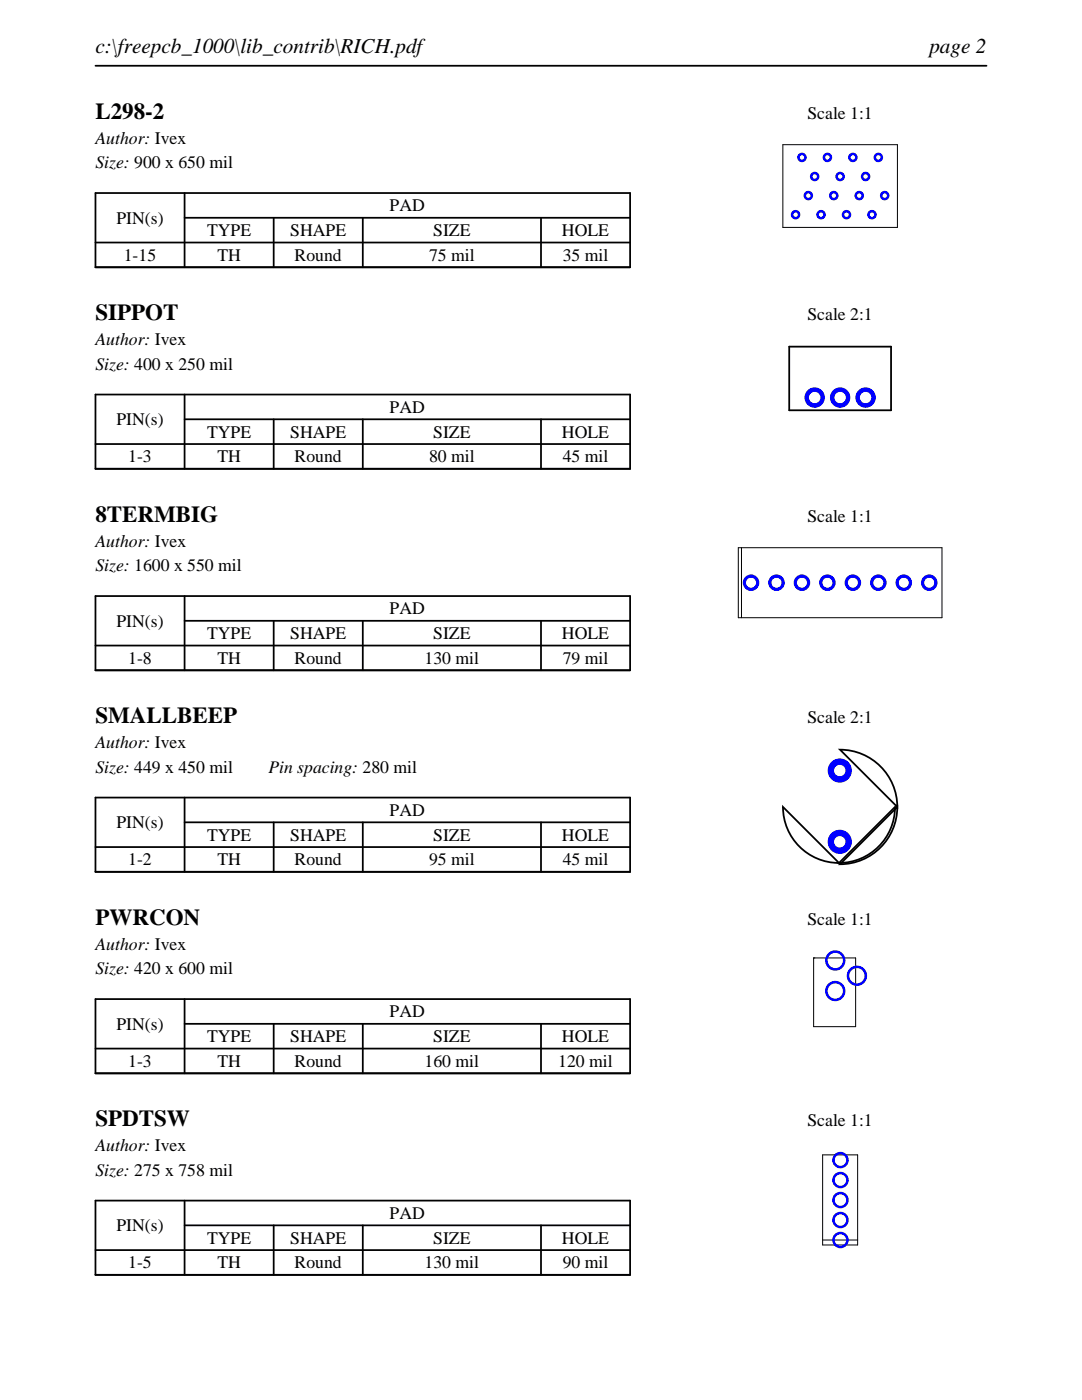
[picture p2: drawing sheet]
<svg xmlns="http://www.w3.org/2000/svg" width="216mm" height="279mm" viewBox="0 0 216 279" stroke-linecap="round" stroke-linejoin="round" font-family="sans-serif">
<path d="M19 13.1h177.8M19 38.5h106.7v14.8h-106.7zM36.8 38.5v14.8M19 48.4h106.7M36.8 43.5h88.9M54.6 43.5v9.8M72.4 43.5v9.8M107.9 43.5v9.8" fill="none" stroke="#000" stroke-width=".35"/>
<path d="M156.2 28.9h22.9zM156.2 28.9v16.5zM179.1 28.9v16.5zM156.2 45.4h22.9z" fill="none" stroke="#000" stroke-width=".2"/>
<g fill="#00f">
<path d="M157.8 42.8a.95 .95 0 0 0 1.9 0 .95 .95 0 0 0-1.9 0zM158.3 42.8a.45 .45 0 0 1 .9 0 .45 .45 0 0 1-.9 0z"/>
<path d="M160.3 39a.95 .95 0 0 0 1.9 0 .95 .95 0 0 0-1.9 0zM160.8 39a.45 .45 0 0 1 .9 0 .45 .45 0 0 1-.9 0z"/>
<path d="M162.9 42.8a.95 .95 0 0 0 1.9 0 .95 .95 0 0 0-1.9 0zM163.4 42.8a.45 .45 0 0 1 .9 0 .45 .45 0 0 1-.9 0z"/>
<path d="M165.4 39a.95 .95 0 0 0 1.9 0 .95 .95 0 0 0-1.9 0zM165.9 39a.45 .45 0 0 1 .9 0 .45 .45 0 0 1-.9 0z"/>
<path d="M168 42.8a.95 .95 0 0 0 1.9 0 .95 .95 0 0 0-1.9 0zM168.5 42.8a.45 .45 0 0 1 .9 0 .45 .45 0 0 1-.9 0z"/>
<path d="M170.5 39a.95 .95 0 0 0 1.9 0 .95 .95 0 0 0-1.9 0zM171 39a.45 .45 0 0 1 .9 0 .45 .45 0 0 1-.9 0z"/>
<path d="M173 42.8a.95 .95 0 0 0 1.9 0 .95 .95 0 0 0-1.9 0zM173.5 42.8a.45 .45 0 0 1 .9 0 .45 .45 0 0 1-.9 0z"/>
<path d="M175.6 39a.95 .95 0 0 0 1.9 0 .95 .95 0 0 0-1.9 0zM176.1 39a.45 .45 0 0 1 .9 0 .45 .45 0 0 1-.9 0z"/>
<path d="M174.3 31.4a.95 .95 0 0 0 1.9 0 .95 .95 0 0 0-1.9 0zM174.8 31.4a.45 .45 0 0 1 .9 0 .45 .45 0 0 1-.9 0z"/>
<path d="M171.8 35.2a.95 .95 0 0 0 1.9 0 .95 .95 0 0 0-1.9 0zM172.3 35.2a.45 .45 0 0 1 .9 0 .45 .45 0 0 1-.9 0z"/>
<path d="M169.2 31.4a.95 .95 0 0 0 1.9 0 .95 .95 0 0 0-1.9 0zM169.7 31.4a.45 .45 0 0 1 .9 0 .45 .45 0 0 1-.9 0z"/>
<path d="M166.7 35.2a.95 .95 0 0 0 1.9 0 .95 .95 0 0 0-1.9 0zM167.2 35.2a.45 .45 0 0 1 .9 0 .45 .45 0 0 1-.9 0z"/>
<path d="M164.1 31.4a1 1 0 0 0 2 0 1 1 0 0 0-2 0zM164.7 31.4a.44 .44 0 0 1 .8 0 .44 .44 0 0 1-.8 0z"/>
<path d="M161.6 35.2a.95 .95 0 0 0 1.9 0 .95 .95 0 0 0-1.9 0zM162.1 35.2a.45 .45 0 0 1 .9 0 .45 .45 0 0 1-.9 0z"/>
<path d="M159.1 31.4a.95 .95 0 0 0 1.9 0 .95 .95 0 0 0-1.9 0zM159.6 31.4a.45 .45 0 0 1 .9 0 .45 .45 0 0 1-.9 0z"/>
</g>
<path d="M19 78.7h106.7v14.9h-106.7zM36.8 78.7v14.9M19 88.6h106.7M36.8 83.7h88.9M54.6 83.7v9.9M72.4 83.7v9.9M107.9 83.7v9.9" fill="none" stroke="#000" stroke-width=".35"/>
<path d="M157.5 69.2h20.3zM157.5 69.2v12.7zM177.8 69.2v12.7zM157.5 81.9h20.3z" fill="none" stroke="#000" stroke-width=".36"/>
<g fill="#00f">
<path d="M160.5 79.3a2.05 2.05 0 0 0 4.1 0 2.05 2.05 0 0 0-4.1 0zM161.4 79.3a1.15 1.15 0 0 1 2.3 0 1.15 1.15 0 0 1-2.3 0z"/>
<path d="M165.6 79.3a2.05 2.05 0 0 0 4.1 0 2.05 2.05 0 0 0-4.1 0zM166.5 79.3a1.15 1.15 0 0 1 2.3 0 1.15 1.15 0 0 1-2.3 0z"/>
<path d="M170.7 79.3a2.05 2.05 0 0 0 4.1 0 2.05 2.05 0 0 0-4.1 0zM171.6 79.3a1.15 1.15 0 0 1 2.3 0 1.15 1.15 0 0 1-2.3 0z"/>
</g>
<path d="M19 119h106.7v14.8h-106.7zM36.8 119v14.8M19 128.8h106.7M36.8 123.9h88.9M54.6 123.9v9.9M72.4 123.9v9.9M107.9 123.9v9.9" fill="none" stroke="#000" stroke-width=".35"/>
<path d="M147.3 109.3v14zM147.3 109.3h40.7zM148 109.3v14zM188 109.3v14zM147.3 123.3h40.7z" fill="none" stroke="#000" stroke-width=".2"/>
<g fill="#00f">
<path d="M148.2 116.3a1.65 1.65 0 0 0 3.3 0 1.65 1.65 0 0 0-3.3 0zM148.9 116.3a1 1 0 0 1 2 0 1 1 0 0 1-2 0z"/>
<path d="M153.3 116.3a1.65 1.65 0 0 0 3.3 0 1.65 1.65 0 0 0-3.3 0zM153.9 116.3a1 1 0 0 1 2 0 1 1 0 0 1-2 0z"/>
<path d="M158.4 116.3a1.65 1.65 0 0 0 3.3 0 1.65 1.65 0 0 0-3.3 0zM159 116.3a1 1 0 0 1 2 0 1 1 0 0 1-2 0z"/>
<path d="M163.4 116.3a1.7 1.7 0 0 0 3.4 0 1.7 1.7 0 0 0-3.4 0zM164.1 116.3a1 1 0 0 1 2 0 1 1 0 0 1-2 0z"/>
<path d="M168.5 116.3a1.65 1.65 0 0 0 3.3 0 1.65 1.65 0 0 0-3.3 0zM169.2 116.3a1 1 0 0 1 2 0 1 1 0 0 1-2 0z"/>
<path d="M173.6 116.3a1.65 1.65 0 0 0 3.3 0 1.65 1.65 0 0 0-3.3 0zM174.3 116.3a1 1 0 0 1 2 0 1 1 0 0 1-2 0z"/>
<path d="M178.7 116.3a1.65 1.65 0 0 0 3.3 0 1.65 1.65 0 0 0-3.3 0zM179.3 116.3a1 1 0 0 1 2 0 1 1 0 0 1-2 0z"/>
<path d="M183.8 116.3a1.65 1.65 0 0 0 3.3 0 1.65 1.65 0 0 0-3.3 0zM184.4 116.3a1 1 0 0 1 2 0 1 1 0 0 1-2 0z"/>
</g>
<path d="M19 159.2h106.7v14.8h-106.7zM36.8 159.2v14.8M19 169.1h106.7M36.8 164.1h88.9M54.6 164.1v9.9M72.4 164.1v9.9M107.9 164.1v9.9" fill="none" stroke="#000" stroke-width=".35"/>
<path d="M167.6 149.6a11.4 11.4 0 0 1 11.4 11.4zM156.2 161l11.2 11.2a11.2 11.2 0 0 1-11.2-11.2zM167.4 172.2l11.2-11.2a11.2 11.2 0 0 1-11.2 11.2zM167.6 172.5l11.4-11.5a11.4 11.4 0 0 1-11.4 11.5z" fill="none" stroke="#000" stroke-width=".36"/>
<g fill="#00f">
<path d="M165.2 168a2.41 2.41 0 0 0 4.8 0 2.41 2.41 0 0 0-4.8 0zM166.4 168a1.15 1.15 0 0 1 2.3 0 1.15 1.15 0 0 1-2.3 0z"/>
<path d="M165.2 153.8a2.41 2.41 0 0 0 4.8 0 2.41 2.41 0 0 0-4.8 0zM166.4 153.8a1.15 1.15 0 0 1 2.3 0 1.15 1.15 0 0 1-2.3 0z"/>
</g>
<path d="M19 199.4h106.7v14.8h-106.7zM36.8 199.4v14.8M19 209.3h106.7M36.8 204.3h88.9M54.6 204.3v9.9M72.4 204.3v9.9M107.9 204.3v9.9" fill="none" stroke="#000" stroke-width=".35"/>
<path d="M162.4 191.2h8.3zM162.4 191.2v13.7zM162.4 191.2h.2zM170.7 191.2v13.7zM162.4 204.9h8.3z" fill="none" stroke="#000" stroke-width=".2"/>
<g fill="#00f">
<path d="M164.6 197.8a2.05 2.05 0 0 0 4.1 0 2.05 2.05 0 0 0-4.1 0zM165.1 197.8a1.55 1.55 0 0 1 3.1 0 1.55 1.55 0 0 1-3.1 0z"/>
<path d="M169 194.7a2.03 2.03 0 0 0 4 0 2.03 2.03 0 0 0-4 0zM169.5 194.7a1.52 1.52 0 0 1 3 0 1.52 1.52 0 0 1-3 0z"/>
<path d="M164.6 191.7a2.05 2.05 0 0 0 4.1 0 2.05 2.05 0 0 0-4.1 0zM165.1 191.7a1.55 1.55 0 0 1 3.1 0 1.55 1.55 0 0 1-3.1 0z"/>
</g>
<path d="M19 239.6h106.7v14.8h-106.7zM36.8 239.6v14.8M19 249.5h106.7M36.8 244.5h88.9M54.6 244.5v9.9M72.4 244.5v9.9M107.9 244.5v9.9" fill="none" stroke="#000" stroke-width=".35"/>
<path d="M164.1 230.5v18zM164.1 230.5h7zM171.1 230.5v18zM164.1 248.5h7zM164.1 247.5h7z" fill="none" stroke="#000" stroke-width=".2"/>
<g fill="#00f">
<path d="M166.1 247.5a1.65 1.65 0 0 0 3.3 0 1.65 1.65 0 0 0-3.3 0zM166.6 247.5a1.14 1.14 0 0 1 2.2 0 1.14 1.14 0 0 1-2.2 0z"/>
<path d="M166.1 243.5a1.65 1.65 0 0 0 3.3 0 1.65 1.65 0 0 0-3.3 0zM166.6 243.5a1.14 1.14 0 0 1 2.2 0 1.14 1.14 0 0 1-2.2 0z"/>
<path d="M166.1 239.5a1.65 1.65 0 0 0 3.3 0 1.65 1.65 0 0 0-3.3 0zM166.6 239.5a1.14 1.14 0 0 1 2.2 0 1.14 1.14 0 0 1-2.2 0z"/>
<path d="M166.1 235.5a1.65 1.65 0 0 0 3.3 0 1.65 1.65 0 0 0-3.3 0zM166.6 235.5a1.14 1.14 0 0 1 2.2 0 1.14 1.14 0 0 1-2.2 0z"/>
<path d="M166.1 231.5a1.65 1.65 0 0 0 3.3 0 1.65 1.65 0 0 0-3.3 0zM166.6 231.5a1.14 1.14 0 0 1 2.2 0 1.14 1.14 0 0 1-2.2 0z"/>
</g>
<g font-size="4.6">
<text x="19" y="23.7">L298-2</text>
<text x="19" y="63.9">SIPPOT</text>
<text x="19" y="104.1">8TERMBIG</text>
<text x="19" y="144.4">SMALLBEEP</text>
<text x="19" y="184.6">PWRCON</text>
<text x="19" y="224.8">SPDTSW</text>
</g>
<g font-size="4.2">
<text x="19" y="10.6">c:\freepcb_1000\lib_contrib\RICH.pdf</text>
<text x="185.4" y="10.6">page 2</text>
</g>
<g font-size="3.5">
<text x="161.1" y="23.7">Scale 1:1</text>
<text x="19" y="28.6">Author: Ivex</text>
<text x="19" y="33.6">Size: 900 x 650 mil</text>
<text x="23.2" y="44.6">PIN(s)</text>
<text x="41.3" y="47.1">TYPE</text>
<text x="57.9" y="47.1">SHAPE</text>
<text x="77.8" y="42.2">PAD</text>
<text x="86.4" y="47.1">SIZE</text>
<text x="112.1" y="47.1">HOLE</text>
<text x="24.7" y="52.1">1-15</text>
<text x="43.4" y="52.1">TH</text>
<text x="58.8" y="52.1">Round</text>
<text x="85.6" y="52.1">75 mil</text>
<text x="112.3" y="52.1">35 mil</text>
<text x="161.1" y="63.9">Scale 2:1</text>
<text x="19" y="68.9">Author: Ivex</text>
<text x="19" y="73.8">Size: 400 x 250 mil</text>
<text x="77.8" y="82.4">PAD</text>
<text x="23.2" y="84.8">PIN(s)</text>
<text x="41.3" y="87.3">TYPE</text>
<text x="57.9" y="87.3">SHAPE</text>
<text x="86.4" y="87.3">SIZE</text>
<text x="112.1" y="87.3">HOLE</text>
<text x="25.6" y="92.3">1-3</text>
<text x="43.4" y="92.3">TH</text>
<text x="58.8" y="92.3">Round</text>
<text x="85.6" y="92.3">80 mil</text>
<text x="112.3" y="92.3">45 mil</text>
<text x="161.1" y="104.1">Scale 1:1</text>
<text x="19" y="109.1">Author: Ivex</text>
<text x="19" y="114">Size: 1600 x 550 mil</text>
<text x="23.2" y="125.1">PIN(s)</text>
<text x="77.8" y="122.6">PAD</text>
<text x="41.3" y="127.6">TYPE</text>
<text x="57.9" y="127.6">SHAPE</text>
<text x="86.4" y="127.6">SIZE</text>
<text x="112.1" y="127.6">HOLE</text>
<text x="25.6" y="132.5">1-8</text>
<text x="43.4" y="132.5">TH</text>
<text x="58.8" y="132.5">Round</text>
<text x="84.7" y="132.5">130 mil</text>
<text x="112.3" y="132.5">79 mil</text>
<text x="19" y="149.3">Author: Ivex</text>
<text x="161.1" y="144.4">Scale 2:1</text>
<text x="19" y="154.2">Size: 449 x 450 mil</text>
<text x="53.5" y="154.2">Pin spacing: 280 mil</text>
<text x="23.2" y="165.3">PIN(s)</text>
<text x="41.3" y="167.8">TYPE</text>
<text x="57.9" y="167.8">SHAPE</text>
<text x="77.8" y="162.8">PAD</text>
<text x="86.4" y="167.8">SIZE</text>
<text x="112.1" y="167.8">HOLE</text>
<text x="25.6" y="172.7">1-2</text>
<text x="43.4" y="172.7">TH</text>
<text x="58.8" y="172.7">Round</text>
<text x="85.6" y="172.7">95 mil</text>
<text x="112.3" y="172.7">45 mil</text>
<text x="161.1" y="184.6">Scale 1:1</text>
<text x="19" y="189.5">Author: Ivex</text>
<text x="19" y="194.5">Size: 420 x 600 mil</text>
<text x="77.8" y="203.1">PAD</text>
<text x="23.2" y="205.5">PIN(s)</text>
<text x="41.3" y="208">TYPE</text>
<text x="57.9" y="208">SHAPE</text>
<text x="86.4" y="208">SIZE</text>
<text x="112.1" y="208">HOLE</text>
<text x="25.6" y="212.9">1-3</text>
<text x="43.4" y="212.9">TH</text>
<text x="58.8" y="212.9">Round</text>
<text x="84.7" y="212.9">160 mil</text>
<text x="111.4" y="212.9">120 mil</text>
<text x="161.1" y="224.8">Scale 1:1</text>
<text x="19" y="229.7">Author: Ivex</text>
<text x="19" y="234.7">Size: 275 x 758 mil</text>
<text x="23.2" y="245.7">PIN(s)</text>
<text x="77.8" y="243.3">PAD</text>
<text x="41.3" y="248.2">TYPE</text>
<text x="57.9" y="248.2">SHAPE</text>
<text x="86.4" y="248.2">SIZE</text>
<text x="112.1" y="248.2">HOLE</text>
<text x="25.6" y="253.2">1-5</text>
<text x="43.4" y="253.2">TH</text>
<text x="58.8" y="253.2">Round</text>
<text x="84.7" y="253.2">130 mil</text>
<text x="112.3" y="253.2">90 mil</text>
</g>
</svg>
